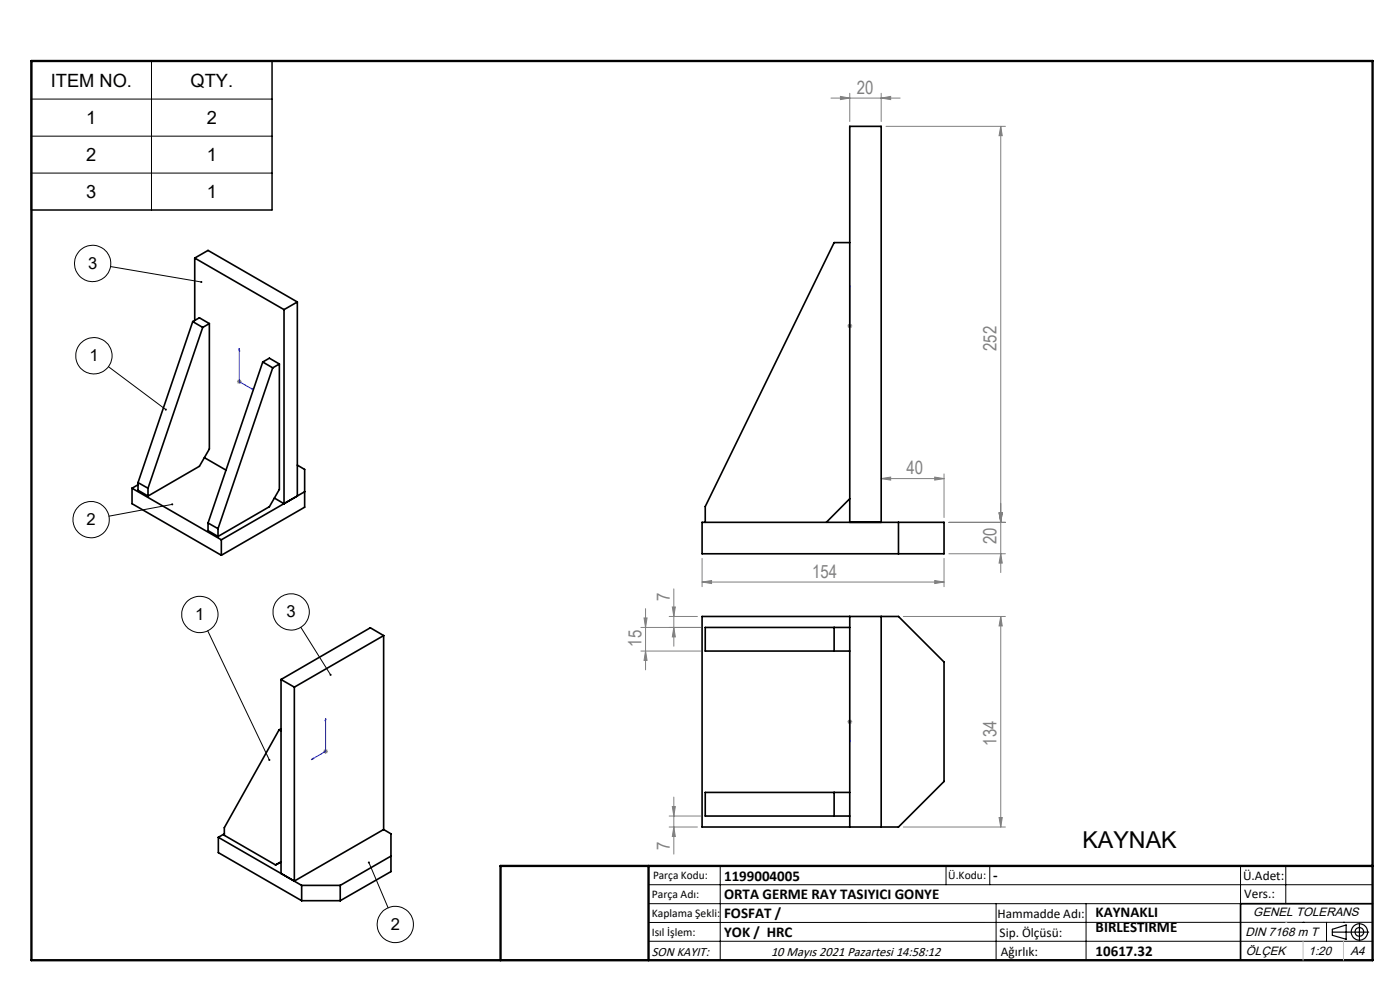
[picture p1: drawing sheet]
<svg xmlns="http://www.w3.org/2000/svg" width="297mm" height="210mm" viewBox="0 0 297 210" stroke-linecap="round" stroke-linejoin="round" font-family="sans-serif">
<g fill="none" stroke="#000" stroke-width=".21">
<path d="M6.6 12.9h51.1v31.6h-51.1zM32.1 12.9v31.6M6.6 21h51.1M6.6 28.9h51.1M6.6 36.7h51.1M23.5 56.5l19.2 3.3M23 77.8l12.2 9.1M36.5 107l-13.4 2.5M44.1 133.8l13 27.4M63.8 133.1l6.3 10M78.2 182.9l4.1 9.7M137.6 187.7h153.6"/>
<path d="M137.6 191.7h153.6M137.6 199.7h153.6M152.8 183.7v20M200.7 183.7v4M210 183.7v4M211.3 191.7v12M230.4 191.7v12M263.2 183.7v20M272.8 183.7v8M276.4 195.6h.1M281.4 195.6v4.1M285 195.6h.1"/>
<path d="M291.2 195.6l-153.6 .1"/>
<circle cx="19.7" cy="55.9" r="3.9"/>
<circle cx="19.9" cy="75.5" r="3.9"/>
<circle cx="19.3" cy="110.2" r="3.8"/>
<circle cx="42.4" cy="130.3" r="3.8"/>
<circle cx="61.7" cy="129.8" r="3.8"/>
<circle cx="83.9" cy="196.1" r="3.9"/>
</g>
<g fill="none" stroke="#000" stroke-width=".25">
<path d="M282.6 197.7h7.8M282.6 197.1l3-.9v3l-3-.8zM288.4 195.8v3.8M106.2 203.7h185"/>
<circle cx="288.4" cy="197.7" r="1.74"/>
<circle cx="288.4" cy="197.7" r=".93"/>
</g>
<g fill="none" stroke="#00f" stroke-width=".21">
<path d="M50.8 73.9v7.1l3 1.7M50.8 73.9v.5l-.1-.1zM180.3 69v.2zM180.3 60.5v.5v-.5M180.3 69.1h.1M180.3 60.5v8.6M53.5 82.4l.3 .3-.3-.1zM69.1 152.4v.3l-.1 .1zM69.1 152.4v7l-3.1 1.7M180.3 157.4v-.5v.5M180.3 153v.2zM180.3 153.1h.1"/>
<path d="M180.3 153.1v4.3M66 161.1l.4-.2v.2z"/>
</g>
<g fill="none" stroke="#808080" stroke-width=".21">
<path d="M180.3 19.8v6M186.9 19.8v6M176.3 20.8h14.7M178.3 20.5l2 .3-2 .3zM186.9 20.8l2-.3v.6zM188 26.8h25.3M212.3 26.8v94.7M212.3 26.8l.3 2h-.7zM179.8 69.1h1M179.9 68.8l.7 .7M180.3 68.6v1M180.6 68.8l-.7 .7"/>
<path d="M50.3 81h1M50.4 80.6l.7 .7M50.8 80.5v.9M51.1 80.6l-.7 .7M148.9 118.5v6M186.9 101.5l2-.3v.6zM186.9 101.5h13.4M198.3 101.2l2 .3-2 .3zM200.3 100.5v9.3M200.3 118.5v6M201.3 117.5h12M201.3 110.8h12"/>
<path d="M211.9 108.8h.7l-.3 2zM212.3 117.5l.3 1.9h-.7zM136 138.1h12.6M136 133.1h12.6M136.6 131.1h.7l-.4 2zM136.9 129.1v13M136.9 138.1l.4 2h-.7zM142 130.8h6M142.6 128.8h.7l-.4 2zM142.9 124.9v12.2M142.9 133.1l.4 2h-.7zM148.9 123.5l2.1-.4v.7z"/>
<path d="M148.9 123.5h51.4M191.6 130.8h21.7M198.3 123.1l2 .4-2 .3zM212.3 130.8v44.6M212.3 130.8l.3 2h-.7zM68.6 159.4h1M68.7 159l.7 .7M69.1 158.9v1M69.4 159l-.7 .7M179.8 153.1h1M179.9 152.7l.7 .7M180.3 152.6v1"/>
<path d="M180.6 152.7l-.7 .7M142 175.4h6M142 173.1h6.6M142.6 171.1h.7l-.4 2zM142.9 169.1v12.1M142.9 175.4l.4 2h-.7zM191.6 175.4h21.7M211.9 173.4h.7l-.3 2z"/>
</g>
<path d="M291.2 191.7h-28v12" fill="none" stroke="#000" stroke-width=".35"/>
<path d="M6.7 12.9h284.5v190.8h-284.5zM137.6 183.7v20M291.2 183.7h-185v20" fill="none" stroke="#000" stroke-width=".5"/>
<path d="M276.4 199.7v4M285 199.7v4" fill="none" stroke="#c0c0c0" stroke-width=".21"/>
<path d="M272.8 195.6h.1" fill="none" stroke="#c0c0c0" stroke-width=".25"/>
<path d="M70 143v.3h.2l-.1-.2 .1 .2a.21 .21 0 0 0 .1-.3 .21 .21 0 0 0-.3 0zM57 161v.4h.2v-.2v.2a.22 .22 0 0 0 .1-.3 .22 .22 0 0 0-.3-.1zM78.1 182.8a.22 .22 0 0 0 0 .4 .22 .22 0 0 0 .3-.2 .22 .22 0 0 0-.2-.2v.1zM35 86.8v.2h.3l-.1-.1 .1 .1v-.3zM42.6 59.6v.1a.21 .21 0 0 0 0 .3 .21 .21 0 0 0 .3-.1l-.2-.1 .2 .1-.1-.3zM36.4 106.8l-.1 .1a.22 .22 0 0 0 .2 .3 .22 .22 0 0 0 .3-.2h-.3h.3z" fill="#000"/>
<g fill="#00f">
<path d="M180.3 69v.2zM180.3 60.5v.5z"/>
<path d="M53.5 82.4l.3 .3-.3-.1zM50.8 73.9v.5l-.1-.1zM180.3 156.9v.5zM180.3 153v.2z"/>
<path d="M66 161.1h.4v-.2zM69.1 152.4l-.1 .4 .1-.1z"/>
</g>
<g fill="#808080">
<path d="M186.9 20.8l2-.3v.6zM178.3 20.5l2 .3-2 .3z"/>
<path d="M148.9 123.5l2.1-.4v.7zM198.3 123.1l2 .4-2 .3zM186.9 101.5l2-.3v.6zM198.3 101.2l2 .3-2 .3z"/>
<path d="M136.9 138.1l.4 2h-.7zM136.6 131.1h.7l-.4 2z"/>
<path d="M212.3 117.5l.3 1.9h-.7zM211.9 108.8h.7l-.3 2zM211.9 108.8h.7l-.3 2zM212.3 26.8l.3 2h-.7z"/>
<path d="M142.9 133.1l.4 2h-.7zM142.6 128.8h.7l-.4 2zM211.9 173.4h.7l-.3 2zM212.3 130.8l.3 2h-.7z"/>
<path d="M142.6 171.1h.7l-.4 2zM142.9 175.4l.4 2h-.7z"/>
</g>
<g fill="none" stroke="#000" stroke-width=".35">
<path d="M41.3 54.7l19 11M41.3 54.7v13.3M41.3 54.7l2.8-1.6 19 11M180.3 51.5h-3.3l-27.4 55.9v3.4M40.9 68.2l2.1 1.3M40.9 68.2l-11.6 34.2M40.9 68.2l1.4-.8 2.1 1.2M43 69.5l-11.6 34.1M44.4 68.6l-1.4 .9M44.4 68.6v26.6l-2.1 3.7-10.9 6.3M55.7 76.8l-11.6 34.1M55.7 76.8l2.2 1.2"/>
<path d="M55.7 76.8l1.5-.8 2.1 1.2M57.9 78l-11.7 34.1M59.3 77.2l-1.4 .8M59.3 77.2v26.6l-2.1 3.7-11 6.3M60.3 65.7v41.1l-2.1-1.2M63.1 64.1l-2.8 1.6M63.1 64.1v41.1M43.4 97.1l4.5 2.6M63.1 98.7l1.5 .9v8l-17.6 10.2M28 103.6l19 10.9M28 103.6v3.2l19 11M29.3 102.8l-1.3 .8"/>
<path d="M29.3 102.4l2.1 1.2M29.3 102.4v1.6l2.1 1.2M31.4 103.6v1.6M44.1 110.9l2.1 1.2M44.1 110.9v1.7l2.1 1.2M46.2 112.1v1.7M47 114.5v3.3M64.6 104.3l-17.6 10.2M148.9 110.8h51.4v6.7h-51.4zM180.3 110.8v-84h6.6v84M180.3 105.8l-5 5M190.6 110.8v6.7"/>
<path d="M81.4 134.8l-2.8-1.6-19 10.9M81.4 134.8l-19 11M81.4 134.8v41.2M148.9 130.8h41.7l9.7 9.6v25.4l-9.7 9.6h-41.7zM177 133.1v5M180.3 130.8v44.6M180.3 133.1h-30.7v5h30.7M186.9 130.8v44.6M59.2 154.8l-11.6 20.8v1.6l10.9 6.3 1.1-.7M59.2 154.8l.4 .3M59.6 144.1l2.8 1.7M59.6 144.1v41.2l2.8 1.6"/>
<path d="M59.6 154.6l-.4 .2M62.4 145.8v41.1M46.3 177.6l17.7 10.2M46.3 177.6v3.3l17.7 10.2M47.6 176.9l-1.3 .7M81.4 176l-19 10.9M81.4 176l1.5 .9v8l-10.7 6.2M177 168.1v5M180.3 168.1h-30.7v5h30.7M64 191.1h8.2M64 187.8v3.3M64 187.8h8.2"/>
<path d="M72.2 187.8v3.3M82.9 181.6l-10.7 6.2"/>
</g>
<text font-size="4.9" x="229.6" y="179.9">KAYNAK</text>
<g font-size="3.9">
<text x="10.8" y="18.4">ITEM NO.</text>
<text x="40.4" y="18.4">QTY.</text>
<text x="18.3" y="26.4">1</text>
<text x="43.9" y="26.4">2</text>
<text x="18.3" y="34.2">2</text>
<text x="43.9" y="34.2">1</text>
<text x="18.3" y="42.1">3</text>
<text x="43.9" y="42.1">1</text>
</g>
<g font-size="3.9" fill="#808080">
<text x="181.8" y="19.9">20</text>
<text x="211.4" y="74.5" transform="rotate(-90 211.4 74.5)">252</text>
<text x="192.3" y="100.6">40</text>
<text x="211.4" y="115.4" transform="rotate(-90 211.4 115.4)">20</text>
<text x="172.3" y="122.6">154</text>
<text x="142.1" y="127.5" transform="rotate(-90 142.1 127.5)">7</text>
<text x="136.1" y="137.2" transform="rotate(-90 136.1 137.2)">15</text>
<text x="211.4" y="158.2" transform="rotate(-90 211.4 158.2)">134</text>
<text x="142.1" y="180.3" transform="rotate(-90 142.1 180.3)">7</text>
</g>
<g font-size="3.5">
<text x="18.7" y="57">3</text>
<text x="19" y="76.6">1</text>
<text x="18.4" y="111.4">2</text>
<text x="41.4" y="131.5">1</text>
<text x="60.8" y="130.9">3</text>
<text x="82.9" y="197.2">2</text>
</g>
<g font-size="3.2">
<text x="153.6" y="186.8">1199004005</text>
<text x="153.6" y="190.8">ORTA GERME RAY TASIYICI GONYE</text>
<text x="210.7" y="186.6">-</text>
<text x="153.6" y="194.8">FOSFAT /</text>
<text x="232.4" y="194.5">KAYNAKLI</text>
<text x="232.4" y="197.7">BIRLESTIRME</text>
<text x="153.6" y="198.8">YOK / HRC</text>
<text x="232.4" y="202.8">10617.32</text>
</g>
<g font-size="2.8">
<text x="263.7" y="186.7">Ü.Adet:</text>
<text x="263.9" y="190.5">Vers.:</text>
<text x="211.6" y="194.8">Hammadde Adı:</text>
<text x="138.3" y="202.8">SON KAYIT:</text>
<text x="163.6" y="202.8">10 Mayıs 2021 Pazartesi 14:58:12</text>
<text x="212.1" y="198.7">Sip. Ölçüsü:</text>
<text x="212.3" y="202.7">Ağırlık:</text>
</g>
<g font-size="2.6">
<text x="265.9" y="194.4">GENEL TOLERANS</text>
<text x="264.2" y="198.5">DIN 7168 m T</text>
<text x="264.3" y="202.6">ÖLÇEK</text>
<text x="277.6" y="202.6">1:20</text>
<text x="286.5" y="202.6">A4</text>
</g>
<g font-size="2.5">
<text x="138.3" y="190.5">Parça Adı:</text>
<text x="138.5" y="186.5">Parça Kodu:</text>
<text x="201.2" y="186.5">Ü.Kodu:</text>
<text x="138.3" y="194.5">Kaplama Şekli:</text>
<text x="138.3" y="198.6">Isıl İşlem:</text>
</g>
</svg>
